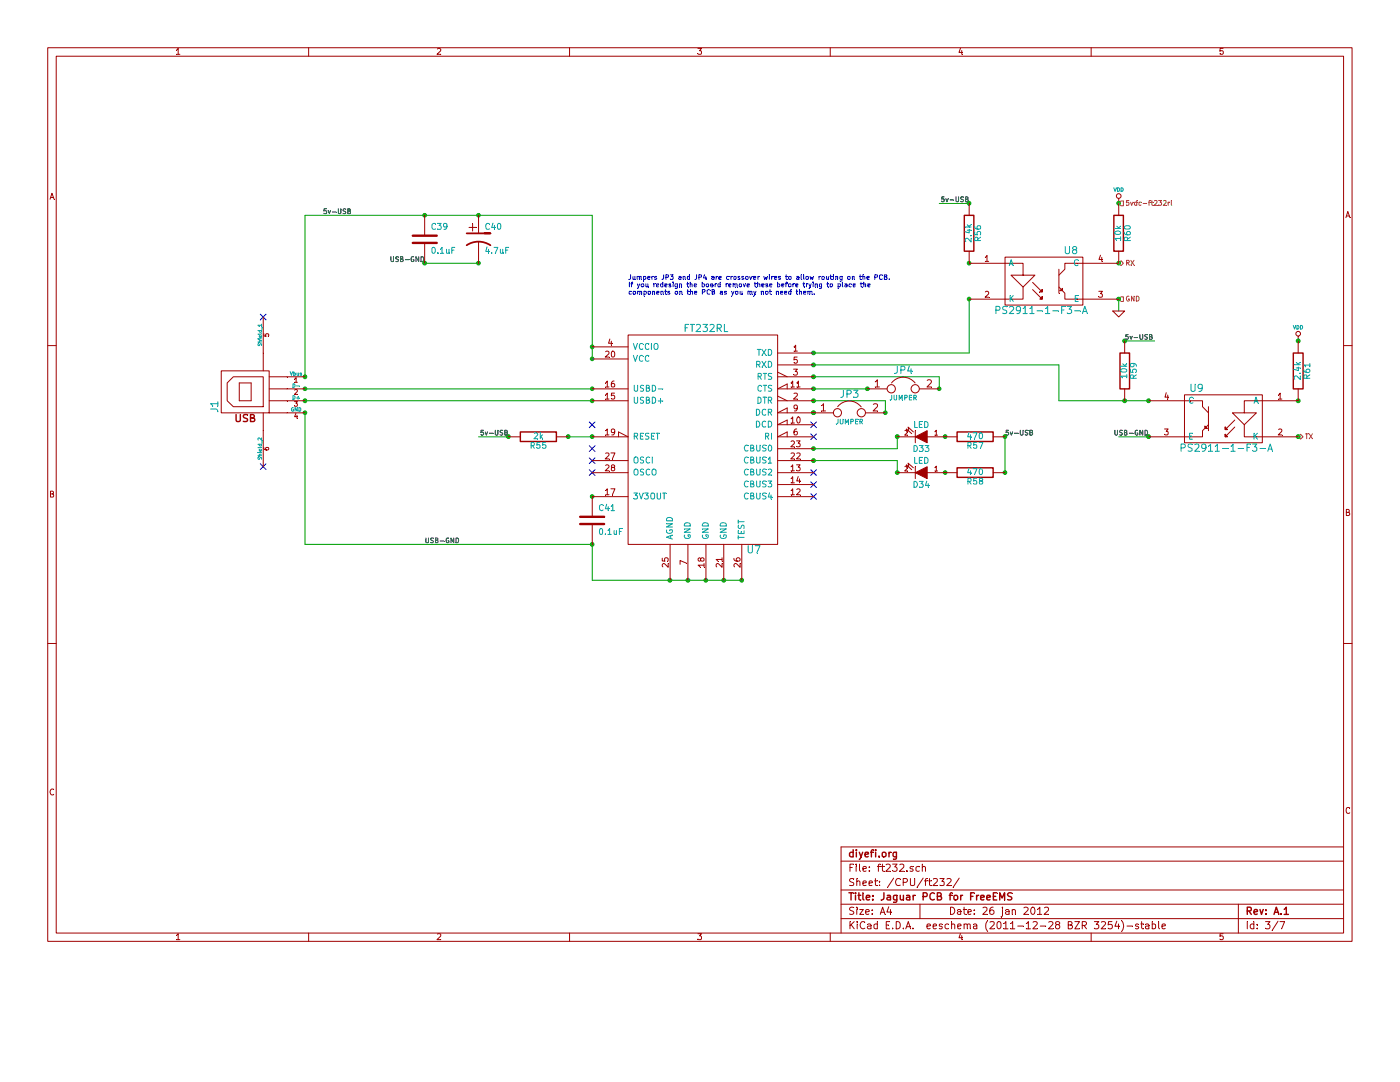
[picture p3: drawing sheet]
EESchema Schematic File Version 2  date Thu 26 Jan 2012 03:16:21 AM EST
LIBS:power
LIBS:device
LIBS:transistors
LIBS:conn
LIBS:linear
LIBS:regul
LIBS:74xx
LIBS:analog_switches
LIBS:motorola
LIBS:interface
LIBS:opto
LIBS:atmel
LIBS:contrib
LIBS:mc9s12xdp512
LIBS:ft232rl
LIBS:lm2937et
LIBS:usb_b
LIBS:freeEMS_lib
LIBS:mpx4100a
LIBS:Jaguar-cache
EELAYER 24  0
EELAYER END
$Descr A4 11700 8267
Sheet 3 7
Title "Jaguar PCB for FreeEMS"
Date "26 jan 2012"
Rev "A.1"
Comp "diyefi.org"
Comment1 ""
Comment2 ""
Comment3 ""
Comment4 ""
$EndDescr
$Comp
L VDD #PWR025
U 1 1
P 10850 2850
F 0 "#PWR025" H 10850 2950 30  0001 C CNN
F 1 "VDD" H 10850 2960 30  0000 C CNN
	1    10850 2850
	1    0    0    -1  
$EndComp
$Comp
L VDD #PWR026
U 1 1
P 9350 1700
F 0 "#PWR026" H 9350 1800 30  0001 C CNN
F 1 "VDD" H 9350 1810 30  0000 C CNN
	1    9350 1700
	1    0    0    -1  
$EndComp
Text HLabel 9350 2500 2    40   Input ~ 0
GND
Text Notes 5250 2350 0    40   ~ 0
Jumpers JP3 and JP4 are crossover wires to allow routing on the PCB.\nIf you redesign the board remove these before trying to place the \ncomponents on the PCB as you my not need them.
Wire Wire Line
	9350 2600 9350 2500
Wire Wire Line
	6800 3250 7250 3250
Connection ~ 10850 3650
Connection ~ 10850 3350
Connection ~ 10850 2850
Connection ~ 9350 2500
Connection ~ 9350 2200
Connection ~ 9350 1700
Connection ~ 4000 1800
Connection ~ 4000 2200
Wire Wire Line
	3550 2200 4000 2200
Wire Wire Line
	4250 3650 4000 3650
Wire Wire Line
	9600 3350 8850 3350
Wire Wire Line
	8850 3350 8850 3050
Wire Wire Line
	8850 3050 6800 3050
Wire Wire Line
	8100 1700 7850 1700
Wire Wire Line
	4950 3000 4950 1800
Wire Wire Line
	4950 1800 2550 1800
Wire Wire Line
	4950 4550 4950 4850
Wire Wire Line
	2550 3450 2550 4550
Wire Wire Line
	6800 3750 7500 3750
Wire Wire Line
	7500 3750 7500 3650
Wire Wire Line
	4950 3250 2550 3250
Wire Wire Line
	2550 4550 4950 4550
Connection ~ 5600 4850
Wire Wire Line
	2550 3350 4950 3350
Wire Wire Line
	6800 3850 7500 3850
Wire Wire Line
	7500 3850 7500 3950
Connection ~ 3550 1800
Connection ~ 3550 2200
Connection ~ 2550 3150
Connection ~ 2550 3250
Connection ~ 2550 3350
Connection ~ 2550 3450
Connection ~ 4950 2900
Connection ~ 4950 3000
Connection ~ 4950 3250
Connection ~ 4950 3350
Connection ~ 4950 4150
Connection ~ 4950 4550
Connection ~ 5750 4850
Connection ~ 5900 4850
Connection ~ 6050 4850
Connection ~ 6200 4850
Connection ~ 6800 3850
Connection ~ 6800 3750
Connection ~ 7500 3650
Connection ~ 7500 3950
Connection ~ 7900 3950
Connection ~ 7900 3650
Connection ~ 8400 3650
Connection ~ 8400 3950
Connection ~ 6800 3050
Connection ~ 6800 2950
Wire Wire Line
	4950 4850 6200 4850
Wire Wire Line
	2550 1800 2550 3150
Wire Wire Line
	8400 3950 8400 3650
Connection ~ 8100 2200
Wire Wire Line
	9600 3650 9350 3650
Connection ~ 9600 3650
Connection ~ 9600 3350
Connection ~ 9400 3350
Connection ~ 9400 2850
Connection ~ 8100 2500
Connection ~ 8100 1700
Wire Wire Line
	8100 2500 8100 2950
Wire Wire Line
	8100 2950 6800 2950
Wire Wire Line
	9400 2850 9650 2850
Connection ~ 6800 3450
Connection ~ 6800 3350
Connection ~ 6800 3250
Connection ~ 6800 3150
Wire Wire Line
	4750 3650 4950 3650
Connection ~ 4950 3650
Connection ~ 4750 3650
Connection ~ 4250 3650
Wire Wire Line
	6800 3350 7400 3350
Wire Wire Line
	7400 3350 7400 3450
Connection ~ 7400 3450
Connection ~ 6800 3450
Wire Wire Line
	6800 3150 7850 3150
Wire Wire Line
	7850 3150 7850 3250
Connection ~ 7850 3250
Connection ~ 7250 3250
$Comp
L GND #PWR027
U 1 1
P 9350 2600
F 0 "#PWR027" H 9350 2600 30  0001 C CNN
F 1 "GND" H 9350 2530 30  0001 C CNN
	1    9350 2600
	1    0    0    -1  
$EndComp
$Comp
L JUMPER JP4
U 1 1
P 7550 3250
F 0 "JP4" H 7550 3400 60  0000 C CNN
F 1 "JUMPER" H 7550 3170 40  0000 C CNN
	1    7550 3250
	1    0    0    -1  
$EndComp
$Comp
L JUMPER JP3
U 1 1
P 7100 3450
F 0 "JP3" H 7100 3600 60  0000 C CNN
F 1 "JUMPER" H 7100 3370 40  0000 C CNN
	1    7100 3450
	1    0    0    -1  
$EndComp
$Comp
L PS2911-1-F3-A U9
U 1 1
P 10200 3550
F 0 "U9" H 10400 3850 60  0000 C CNN
F 1 "PS2911-1-F3-A" H 10150 3350 60  0000 C CNN
	1    10200 3550
	-1   0    0    -1  
$EndComp
$Comp
L PS2911-1-F3-A U8
U 1 1
P 8750 2400
F 0 "U8" H 8950 2700 60  0000 C CNN
F 1 "PS2911-1-F3-A" H 8700 2200 60  0000 C CNN
	1    8750 2400
	1    0    0    -1  
$EndComp
$Comp
L CP1 C40
U 1 1
P 4000 2000
F 0 "C40" H 4050 2100 50  0000 L CNN
F 1 "4.7uF" H 4050 1900 50  0000 L CNN
	1    4000 2000
	1    0    0    -1  
$EndComp
Text Label 4250 3650 2    40   ~ 0
5v-USB
$Comp
L R R55
U 1 1
P 4500 3650
F 0 "R55" V 4580 3650 50  0000 C CNN
F 1 "2k" V 4500 3650 50  0000 C CNN
	1    4500 3650
	0    1    1    0   
$EndComp
$Comp
L R R61
U 1 1
P 10850 3100
F 0 "R61" V 10930 3100 50  0000 C CNN
F 1 "2.4k" V 10850 3100 50  0000 C CNN
	1    10850 3100
	1    0    0    -1  
$EndComp
Text Label 9400 2850 0    40   ~ 0
5v-USB
$Comp
L R R59
U 1 1
P 9400 3100
F 0 "R59" V 9480 3100 50  0000 C CNN
F 1 "10k" V 9400 3100 50  0000 C CNN
	1    9400 3100
	1    0    0    -1  
$EndComp
Text Label 9600 3650 2    40   ~ 0
USB-GND
$Comp
L R R60
U 1 1
P 9350 1950
F 0 "R60" V 9430 1950 50  0000 C CNN
F 1 "10k" V 9350 1950 50  0000 C CNN
	1    9350 1950
	1    0    0    -1  
$EndComp
$Comp
L R R56
U 1 1
P 8100 1950
F 0 "R56" V 8180 1950 50  0000 C CNN
F 1 "2.4k" V 8100 1950 50  0000 C CNN
	1    8100 1950
	1    0    0    -1  
$EndComp
Text Label 8100 1700 2    40   ~ 0
5v-USB
Text Label 8400 3650 0    40   ~ 0
5v-USB
Text Label 2700 1800 0    40   ~ 0
5v-USB
Text Label 3550 2200 2    40   ~ 0
USB-GND
Text Label 3550 4550 0    40   ~ 0
USB-GND
$Comp
L C C39
U 1 1
P 3550 2000
F 0 "C39" H 3600 2100 50  0000 L CNN
F 1 "0.1uF" H 3600 1900 50  0000 L CNN
	1    3550 2000
	1    0    0    -1  
$EndComp
NoConn ~ 2200 3900
NoConn ~ 2200 2650
$Comp
L R R58
U 1 1
P 8150 3950
F 0 "R58" V 8230 3950 50  0000 C CNN
F 1 "470" V 8150 3950 50  0000 C CNN
	1    8150 3950
	0    1    1    0   
$EndComp
$Comp
L R R57
U 1 1
P 8150 3650
F 0 "R57" V 8230 3650 50  0000 C CNN
F 1 "470" V 8150 3650 50  0000 C CNN
	1    8150 3650
	0    1    1    0   
$EndComp
$Comp
L LED D34
U 1 1
P 7700 3950
F 0 "D34" H 7700 4050 50  0000 C CNN
F 1 "LED" H 7700 3850 50  0000 C CNN
	1    7700 3950
	-1   0    0    1   
$EndComp
$Comp
L LED D33
U 1 1
P 7700 3650
F 0 "D33" H 7700 3750 50  0000 C CNN
F 1 "LED" H 7700 3550 50  0000 C CNN
	1    7700 3650
	-1   0    0    1   
$EndComp
$Comp
L C C41
U 1 1
P 4950 4350
F 0 "C41" H 5000 4450 50  0000 L CNN
F 1 "0.1uF" H 5000 4250 50  0000 L CNN
	1    4950 4350
	1    0    0    -1  
$EndComp
$Comp
L USB_B J1
U 1 1
P 2200 3250
F 0 "J1" H 2050 3650 60  0000 C CNN
F 1 "USB_B" H 2175 2650 60  0001 C CNN
	1    2200 3250
	0    -1   -1   0   
$EndComp
NoConn ~ 4950 3550
NoConn ~ 4950 3750
NoConn ~ 4950 3950
NoConn ~ 4950 3850
Text HLabel 9350 2200 2    40   BiDi ~ 0
RX
Text HLabel 10850 3650 2    40   BiDi ~ 0
TX
Text HLabel 9350 1700 2    40   Input ~ 0
5vdc-ft232rl
NoConn ~ 6800 3650
NoConn ~ 6800 3550
NoConn ~ 6800 3950
NoConn ~ 6800 4050
NoConn ~ 6800 4150
$Comp
L FT232RL U7
U 1 1
P 5900 3650
F 0 "U7" H 6300 2700 60  0000 C CNN
F 1 "FT232RL" H 5900 4550 60  0000 C CNN
	1    5900 3650
	1    0    0    -1  
$EndComp
$EndSCHEMATC
